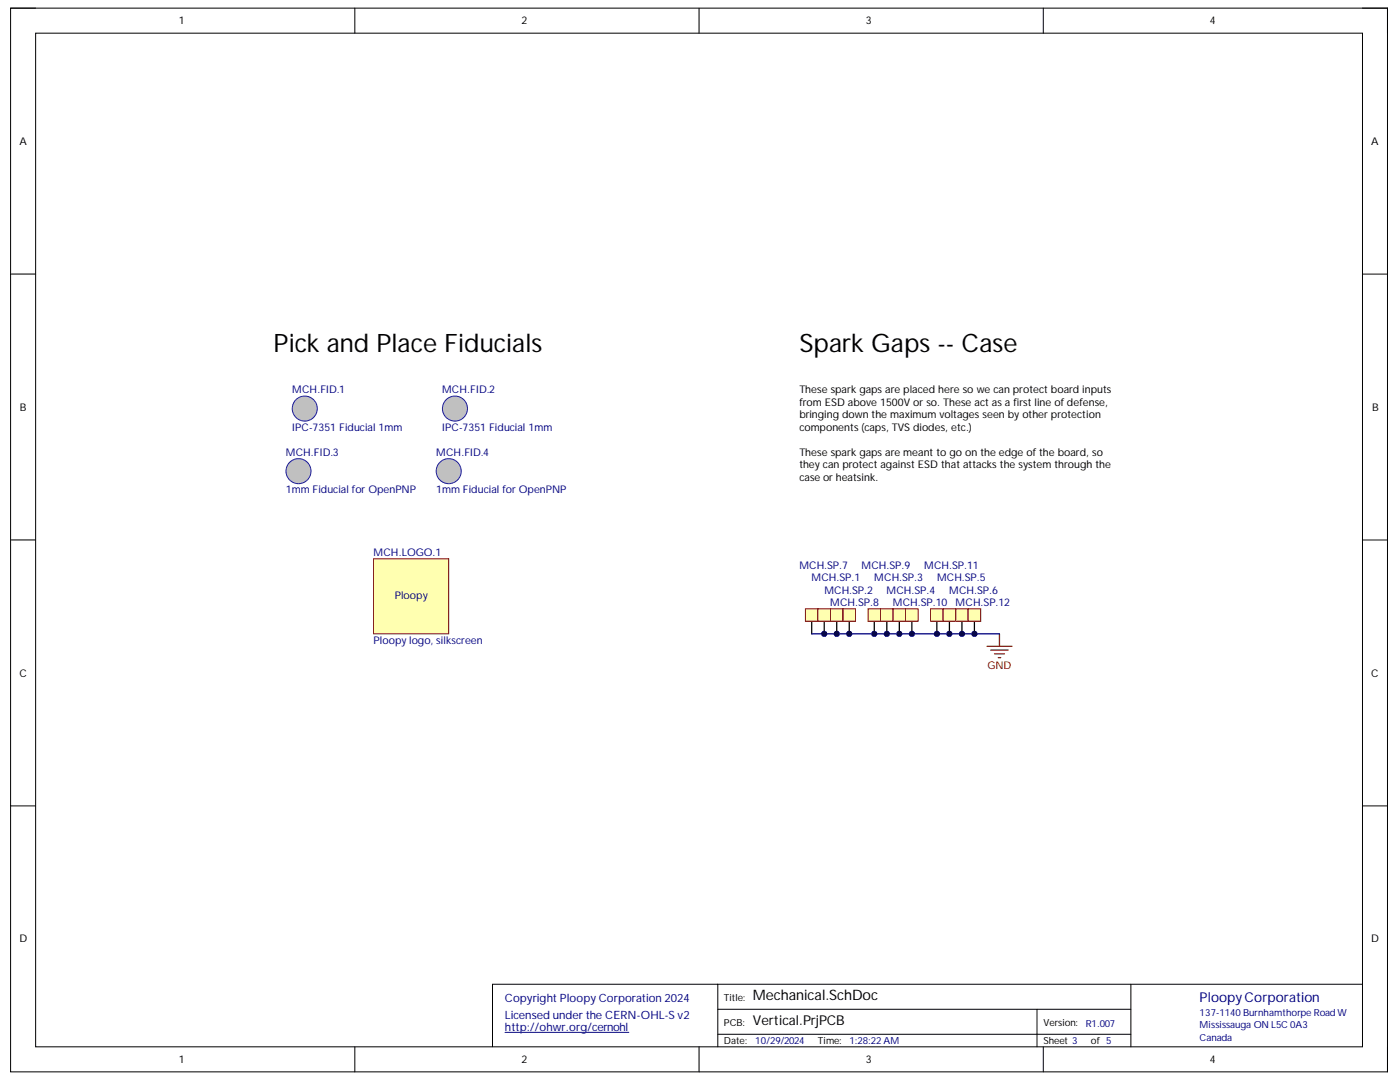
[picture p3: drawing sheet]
<svg xmlns="http://www.w3.org/2000/svg" width="279mm" height="216mm" viewBox="0 0 279 216" stroke-linecap="round" stroke-linejoin="round" font-family="sans-serif">
<path d="M2.1 1.6h274.8v212.3h-274.8z" fill="none" stroke="#000" stroke-width=".2"/>
<path d="M7.1 6.6h264.8v202.3h-264.8z" fill-rule="evenodd" fill="#fff"/>
<g fill="none" stroke="#000" stroke-width=".2">
<path d="M2.1 1.6h5M7.1 6.6h264.8v202.3h-264.8zM70.8 1.6v5M139.5 1.6v5M208.2 1.6v5M271.9 1.6h5v5M2.1 54.7h5M271.9 54.7h5M2.1 107.7h5M271.9 107.8h5M2.1 160.8h5M271.9 160.8h5"/>
<path d="M143.3 196.4v12.5M225.7 196.4v12.5M271.9 196.4h-173.6v12.5M70.8 208.9v5M139.5 208.9v5M143.3 201.4h82.4M143.3 206.4h82.4M207 201.4v7.5M208.2 208.9v5M276.9 208.9v5"/>
</g>
<path d="M100.8 206h24.7" fill="none" stroke="#000080" stroke-width=".2"/>
<circle cx="60.8" cy="81.5" r="2.5" fill="#c0c0c0"/>
<circle cx="60.8" cy="81.5" r="2.5" fill="none" stroke="#00f" stroke-width=".2"/>
<circle cx="90.8" cy="81.5" r="2.5" fill="#c0c0c0"/>
<circle cx="90.8" cy="81.5" r="2.5" fill="none" stroke="#00f" stroke-width=".2"/>
<path d="M159.5 76.5h64.9v32.5h-64.9z" fill-rule="evenodd" fill="#fff"/>
<path d="M159.5 76.5h64.9v32.5h-64.9z" fill="none" stroke="#fff" stroke-width=".2"/>
<path d="M197 129h5M197.7 129.7h3.5M198.5 130.5h2M199.2 131.2h.5M199.5 126.5v2.5" fill="none" stroke="#800000" stroke-width=".25"/>
<path d="M162 124v2.5" fill="none" stroke="#000" stroke-width=".25"/>
<path d="M160.7 121.5h2.5v2.5h-2.5z" fill-rule="evenodd" fill="#ffffb0"/>
<path d="M160.7 121.5h2.5v2.5h-2.5z" fill="none" stroke="#800000" stroke-width=".2"/>
<path d="M162 126.5h37.5" fill="none" stroke="#000080" stroke-width=".25"/>
<circle cx="164.5" cy="126.5" r=".5" fill="#000080"/>
<circle cx="164.5" cy="126.5" r=".5" fill="none" stroke="#000080" stroke-width=".2"/>
<path d="M164.5 124v2.5" fill="none" stroke="#000" stroke-width=".25"/>
<circle cx="164.5" cy="126.5" r=".5" fill="#000080"/>
<circle cx="164.5" cy="126.5" r=".5" fill="none" stroke="#000080" stroke-width=".2"/>
<path d="M163.2 121.5h2.5v2.5h-2.5z" fill-rule="evenodd" fill="#ffffb0"/>
<path d="M163.2 121.5h2.5v2.5h-2.5z" fill="none" stroke="#800000" stroke-width=".2"/>
<circle cx="167" cy="126.5" r=".5" fill="#000080"/>
<circle cx="167" cy="126.5" r=".5" fill="none" stroke="#000080" stroke-width=".2"/>
<path d="M167 124v2.5" fill="none" stroke="#000" stroke-width=".25"/>
<circle cx="167" cy="126.5" r=".5" fill="#000080"/>
<circle cx="167" cy="126.5" r=".5" fill="none" stroke="#000080" stroke-width=".2"/>
<path d="M165.7 121.5h2.5v2.5h-2.5z" fill-rule="evenodd" fill="#ffffb0"/>
<path d="M165.7 121.5h2.5v2.5h-2.5z" fill="none" stroke="#800000" stroke-width=".2"/>
<circle cx="169.5" cy="126.5" r=".5" fill="#000080"/>
<circle cx="169.5" cy="126.5" r=".5" fill="none" stroke="#000080" stroke-width=".2"/>
<path d="M169.5 124v2.5" fill="none" stroke="#000" stroke-width=".25"/>
<circle cx="169.5" cy="126.5" r=".5" fill="#000080"/>
<circle cx="169.5" cy="126.5" r=".5" fill="none" stroke="#000080" stroke-width=".2"/>
<path d="M168.2 121.5h2.5v2.5h-2.5z" fill-rule="evenodd" fill="#ffffb0"/>
<path d="M168.2 121.5h2.5v2.5h-2.5z" fill="none" stroke="#800000" stroke-width=".2"/>
<circle cx="174.5" cy="126.5" r=".5" fill="#000080"/>
<circle cx="174.5" cy="126.5" r=".5" fill="none" stroke="#000080" stroke-width=".2"/>
<path d="M174.5 124v2.5" fill="none" stroke="#000" stroke-width=".25"/>
<circle cx="174.5" cy="126.5" r=".5" fill="#000080"/>
<circle cx="174.5" cy="126.5" r=".5" fill="none" stroke="#000080" stroke-width=".2"/>
<path d="M173.2 121.5h2.5v2.5h-2.5z" fill-rule="evenodd" fill="#ffffb0"/>
<path d="M173.2 121.5h2.5v2.5h-2.5z" fill="none" stroke="#800000" stroke-width=".2"/>
<circle cx="177" cy="126.5" r=".5" fill="#000080"/>
<circle cx="177" cy="126.5" r=".5" fill="none" stroke="#000080" stroke-width=".2"/>
<path d="M177 124v2.5" fill="none" stroke="#000" stroke-width=".25"/>
<circle cx="177" cy="126.5" r=".5" fill="#000080"/>
<circle cx="177" cy="126.5" r=".5" fill="none" stroke="#000080" stroke-width=".2"/>
<path d="M175.7 121.5h2.5v2.5h-2.5z" fill-rule="evenodd" fill="#ffffb0"/>
<path d="M175.7 121.5h2.5v2.5h-2.5z" fill="none" stroke="#800000" stroke-width=".2"/>
<circle cx="179.5" cy="126.5" r=".5" fill="#000080"/>
<circle cx="179.5" cy="126.5" r=".5" fill="none" stroke="#000080" stroke-width=".2"/>
<path d="M179.5 124v2.5" fill="none" stroke="#000" stroke-width=".25"/>
<circle cx="179.5" cy="126.5" r=".5" fill="#000080"/>
<circle cx="179.5" cy="126.5" r=".5" fill="none" stroke="#000080" stroke-width=".2"/>
<path d="M178.2 121.5h2.5v2.5h-2.5z" fill-rule="evenodd" fill="#ffffb0"/>
<path d="M178.2 121.5h2.5v2.5h-2.5z" fill="none" stroke="#800000" stroke-width=".2"/>
<circle cx="182" cy="126.5" r=".5" fill="#000080"/>
<circle cx="182" cy="126.5" r=".5" fill="none" stroke="#000080" stroke-width=".2"/>
<path d="M182 124v2.5" fill="none" stroke="#000" stroke-width=".25"/>
<circle cx="182" cy="126.5" r=".5" fill="#000080"/>
<circle cx="182" cy="126.5" r=".5" fill="none" stroke="#000080" stroke-width=".2"/>
<path d="M180.7 121.5h2.5v2.5h-2.5z" fill-rule="evenodd" fill="#ffffb0"/>
<path d="M180.7 121.5h2.5v2.5h-2.5z" fill="none" stroke="#800000" stroke-width=".2"/>
<circle cx="187" cy="126.5" r=".5" fill="#000080"/>
<circle cx="187" cy="126.5" r=".5" fill="none" stroke="#000080" stroke-width=".2"/>
<path d="M187 124v2.5" fill="none" stroke="#000" stroke-width=".25"/>
<circle cx="187" cy="126.5" r=".5" fill="#000080"/>
<circle cx="187" cy="126.5" r=".5" fill="none" stroke="#000080" stroke-width=".2"/>
<path d="M185.7 121.5h2.5v2.5h-2.5z" fill-rule="evenodd" fill="#ffffb0"/>
<path d="M185.7 121.5h2.5v2.5h-2.5z" fill="none" stroke="#800000" stroke-width=".2"/>
<circle cx="189.5" cy="126.5" r=".5" fill="#000080"/>
<circle cx="189.5" cy="126.5" r=".5" fill="none" stroke="#000080" stroke-width=".2"/>
<path d="M189.5 124v2.5" fill="none" stroke="#000" stroke-width=".25"/>
<circle cx="189.5" cy="126.5" r=".5" fill="#000080"/>
<circle cx="189.5" cy="126.5" r=".5" fill="none" stroke="#000080" stroke-width=".2"/>
<path d="M188.2 121.5h2.5v2.5h-2.5z" fill-rule="evenodd" fill="#ffffb0"/>
<path d="M188.2 121.5h2.5v2.5h-2.5z" fill="none" stroke="#800000" stroke-width=".2"/>
<circle cx="192" cy="126.5" r=".5" fill="#000080"/>
<circle cx="192" cy="126.5" r=".5" fill="none" stroke="#000080" stroke-width=".2"/>
<path d="M192 124v2.5" fill="none" stroke="#000" stroke-width=".25"/>
<circle cx="192" cy="126.5" r=".5" fill="#000080"/>
<circle cx="192" cy="126.5" r=".5" fill="none" stroke="#000080" stroke-width=".2"/>
<path d="M190.7 121.5h2.5v2.5h-2.5z" fill-rule="evenodd" fill="#ffffb0"/>
<path d="M190.7 121.5h2.5v2.5h-2.5z" fill="none" stroke="#800000" stroke-width=".2"/>
<circle cx="194.5" cy="126.5" r=".5" fill="#000080"/>
<circle cx="194.5" cy="126.5" r=".5" fill="none" stroke="#000080" stroke-width=".2"/>
<path d="M194.5 124v2.5" fill="none" stroke="#000" stroke-width=".25"/>
<circle cx="194.5" cy="126.5" r=".5" fill="#000080"/>
<circle cx="194.5" cy="126.5" r=".5" fill="none" stroke="#000080" stroke-width=".2"/>
<path d="M193.2 121.5h2.5v2.5h-2.5z" fill-rule="evenodd" fill="#ffffb0"/>
<path d="M193.2 121.5h2.5v2.5h-2.5z" fill="none" stroke="#800000" stroke-width=".2"/>
<path d="M74.6 111.5h14.9v15h-14.9z" fill-rule="evenodd" fill="#ffffb0"/>
<path d="M74.6 111.5h14.9v15h-14.9z" fill="none" stroke="#800000" stroke-width=".2"/>
<circle cx="59.6" cy="94" r="2.5" fill="#c0c0c0"/>
<circle cx="59.6" cy="94" r="2.5" fill="none" stroke="#00f" stroke-width=".2"/>
<circle cx="89.5" cy="94" r="2.5" fill="#c0c0c0"/>
<circle cx="89.5" cy="94" r="2.5" fill="none" stroke="#00f" stroke-width=".2"/>
<g font-size="5.1">
<text x="54.6" y="70.3">Pick and Place Fiducials</text>
<text x="159.5" y="70.3">Spark Gaps -- Case</text>
</g>
<text font-size="2.9" x="150.2" y="199.6">Mechanical.SchDoc</text>
<text font-size="2.7" fill="#000080" x="239.4" y="199.8">PloopyCorporation</text>
<text font-size="2.7" x="150.2" y="204.6">Vertical.PrjPCB</text>
<g font-size="2.3" fill="#000080">
<text x="100.8" y="200">CopyrightPloopyCorporation2024</text>
<text x="100.8" y="203.2">LicensedundertheCERN-OHL-Sv2</text>
<text x="100.8" y="205.8">http://ohw</text>
<text x="112.1" y="205.8">r.org/cernohl</text>
</g>
<g font-size="2.1">
<text x="35.7" y="4.8">1</text>
<text x="104.1" y="4.8">2</text>
<text x="172.8" y="4.8">3</text>
<text x="241.4" y="4.8">4</text>
<text x="3.9" y="28.9">A</text>
<text x="273.7" y="28.9">A</text>
<text x="4" y="82">B</text>
<text x="159.5" y="78.5">These sparkgapsare placed here so w</text>
<text x="159.5" y="81">fromESDabove 1500Vor so. These act asa first line of defense,</text>
<text x="159.5" y="83.5">bringingdow</text>
<text x="172.2" y="83.5">n the maximumvoltagesseen by other protection</text>
<text x="196.5" y="78.5">e can protect boardinputs</text>
<text x="273.8" y="82">B</text>
<text x="159.5" y="86">components(caps, TVS diodes, etc.)</text>
<text x="159.5" y="91">These sparkgapsare meant to go on the edge of the board, so</text>
<text x="159.5" y="93.5">they can protect against ESDthat attacksthe systemthrough the</text>
<text x="159.5" y="96">caseorheatsink.</text>
<text x="3.9" y="135">C</text>
<text x="273.7" y="135">C</text>
<text x="3.9" y="188">D</text>
<text x="273.7" y="188">D</text>
<text x="35.7" y="212.1">1</text>
<text x="104.1" y="212.1">2</text>
<text x="172.8" y="212.1">3</text>
<text x="241.4" y="212.1">4</text>
</g>
<g font-size="2.1" fill="#000080">
<text x="58.3" y="78.5">MCH.FID.1</text>
<text x="88.3" y="78.5">MCH.FID.2</text>
<text x="58.3" y="86">IPC-7351 Fiducial 1mm</text>
<text x="88.3" y="86">IPC-7351 Fiducial 1mm</text>
<text x="57.1" y="91">MCH.FID.3</text>
<text x="87.1" y="91">MCH.FID.4</text>
<text x="57.1" y="98.4">1mmFiducial for OpenPNP</text>
<text x="87.1" y="98.4">1mmFiducial for OpenPNP</text>
<text x="74.6" y="111">MCH.LOGO.1</text>
<text x="159.5" y="113.5">MCH.SP.7</text>
<text x="172" y="113.5">MCH.SP.9</text>
<text x="184.5" y="113.5">MCH.SP.11</text>
<text x="78.8" y="119.5">Ploopy</text>
<text x="162" y="115.9">MCH.SP.1</text>
<text x="164.5" y="118.5">MCH.SP.2</text>
<text x="174.5" y="115.9">MCH.SP.3</text>
<text x="176.9" y="118.5">MCH.SP.4</text>
<text x="187" y="115.9">MCH.SP.5</text>
<text x="189.5" y="118.5">MCH.SP.6</text>
<text x="165.7" y="120.9">MCH.SP.8</text>
<text x="178.2" y="120.9">MCH.SP.10 MCH.SP.12</text>
<text x="74.6" y="128.4">Ploopylogo, silkscreen</text>
</g>
<text font-size="2.1" fill="#800000" x="197.1" y="133.4">GND</text>
<g font-size="1.9">
<text x="144.5" y="199.7">Title:</text>
<text x="144.5" y="208.4">Date:</text>
<text x="144.5" y="204.7">PCB:</text>
<text x="163.2" y="208.4">Time:</text>
<text x="208.2" y="204.7">Version:</text>
<text x="208.2" y="208.4">Sheet 3</text>
<text x="217.7" y="208.4">of 5</text>
</g>
<g font-size="1.9" fill="#000080">
<text x="239.4" y="202.6">137-1140BurnhamthorpeRoadW</text>
<text x="150.7" y="208.4">10/29/2024</text>
<text x="169.5" y="208.4">1:28:22AM</text>
<text x="216.7" y="204.9">R1.007</text>
<text x="239.4" y="205.2">MississaugaONL5C0A3</text>
<text x="239.4" y="207.6">Canada</text>
</g>
</svg>
